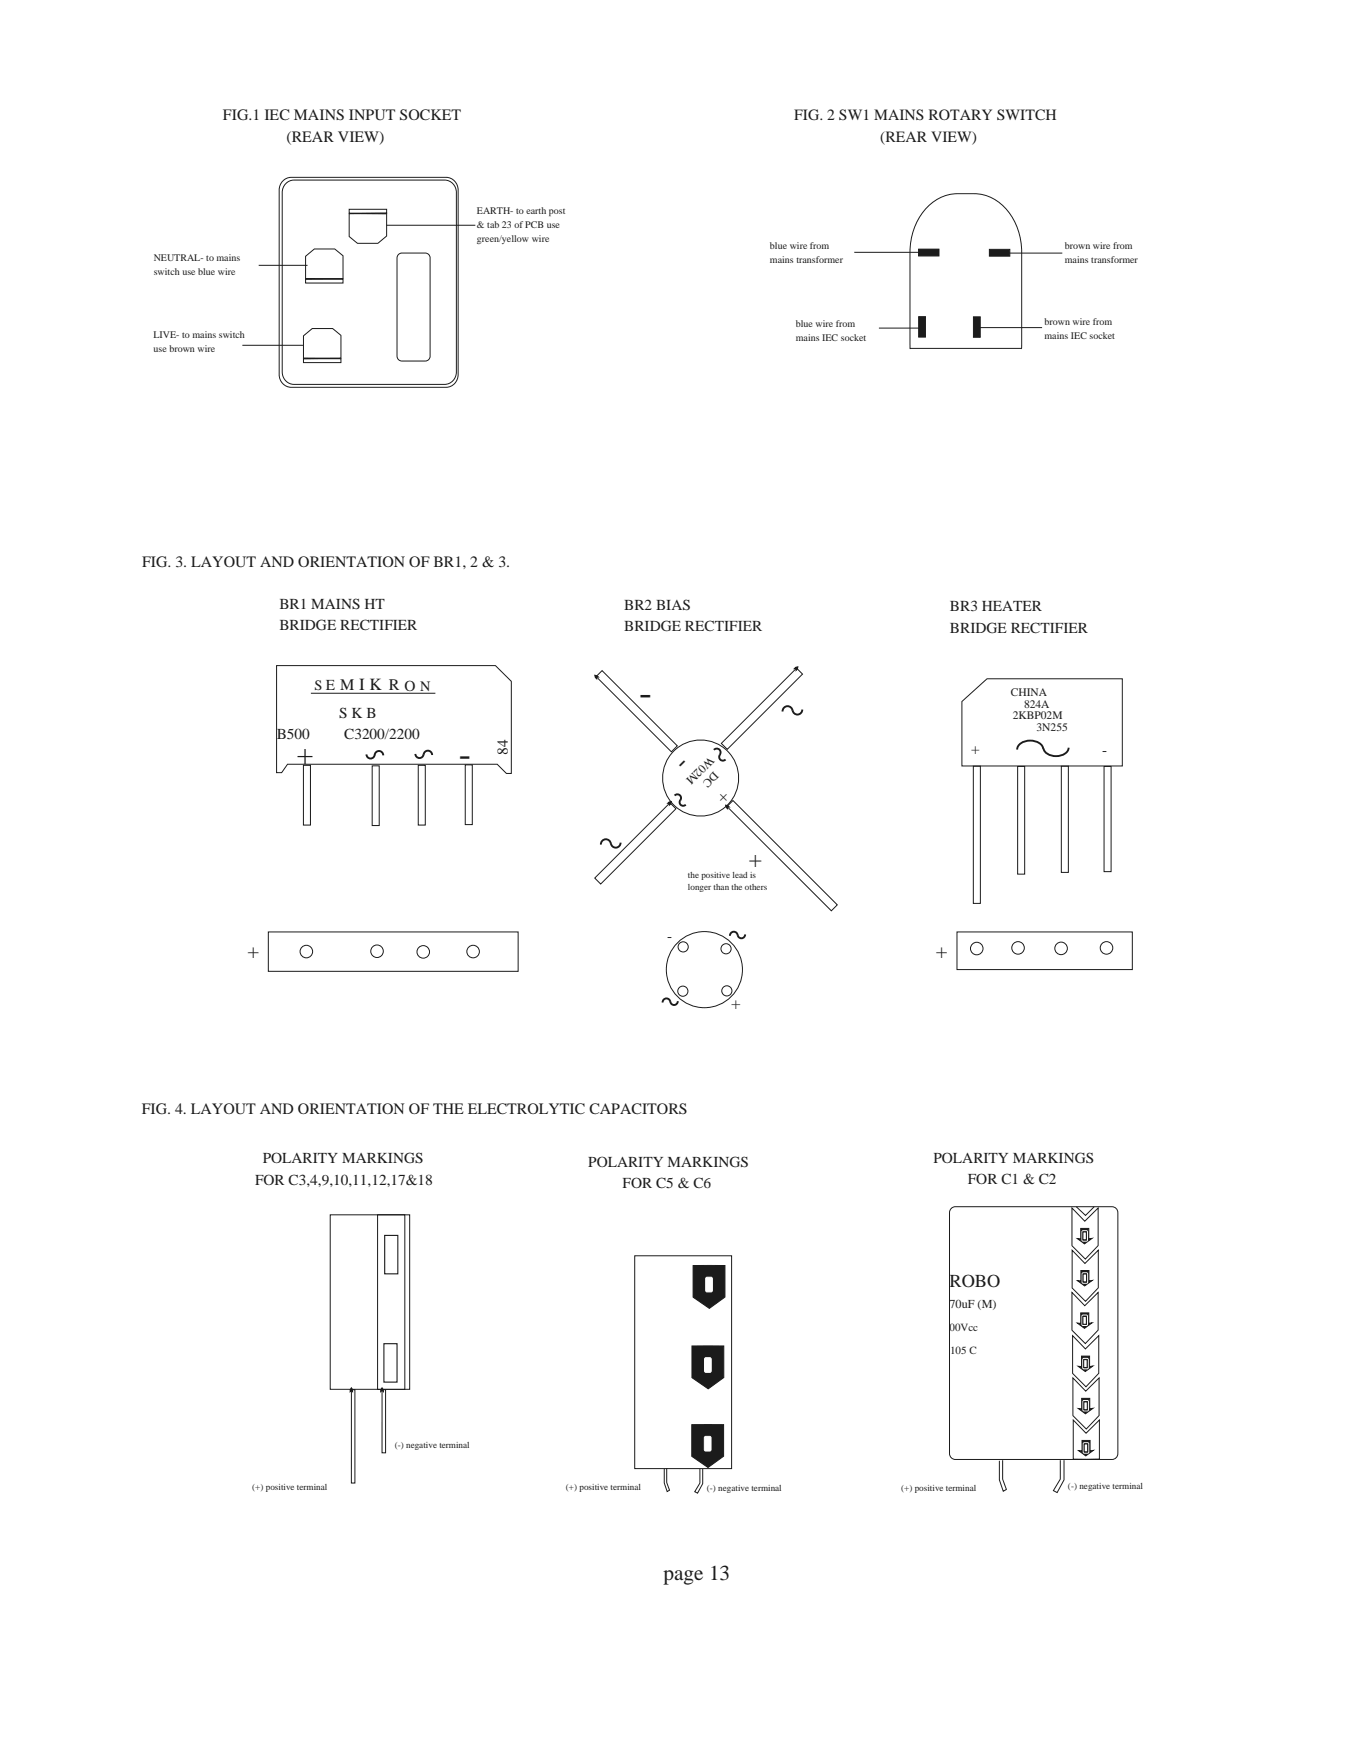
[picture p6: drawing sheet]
<svg xmlns="http://www.w3.org/2000/svg" width="216mm" height="279mm" viewBox="0 0 216 279" stroke-linecap="round" stroke-linejoin="round" font-family="sans-serif">
<g fill="none" stroke="#1f1a17" stroke-width=".16">
<path d="M44.2 106.5h35l2.6 2.5v14.7h-.8l-1.5-1.5h-33.5l-1 1.4h-.8zM49.7 110.9h19.9M153.8 112.2l4-3.6h21.7v13.9h-25.7zM48.5 122.4h1.1v9.6h-1.1zM59.5 122.5h1.1v9.5h-1.1zM66.9 122.4h1.1v9.6h-1.1zM74.4 122.3h1.1v9.6h-1.1zM155.7 122.5h1.1v22h-1.1zM162.7 122.6h1.2v17.2h-1.2zM169.7 122.5h1.2v17h-1.2zM176.6 122.6h1.1v16.8h-1.1zM42.9 149h40v6.3h-40z"/>
<path d="M153 149h28.1v6.1h-28.1zM171.4 193.2l2.1 2.1 2.1-2.1v6l-2 2.2-2.2-2.2zM171.5 199.9l2 2.2 2.1-2.2v6.1l-2 2.1-2.1-2.1zM171.4 206.7l2.1 2.1 2.1-2.1v6l-2 2.2-2.2-2.2zM171.5 213.6l2.1 2.1 2.1-2.1v6l-2 2.2-2.2-2.1zM171.6 220.4l2 2.1 2.2-2.1v6l-2.1 2.1-2.1-2.1zM171.6 227.1l2.1 2.1 2.1-2.1v6.3h-4.2z"/>
<circle cx="112" cy="124.4" r="6.1"/>
<circle cx="49" cy="152.2" r="1"/>
<circle cx="60.3" cy="152.1" r="1"/>
<circle cx="67.7" cy="152.2" r="1"/>
<circle cx="75.7" cy="152.2" r="1"/>
<circle cx="109.2" cy="158.5" r=".81"/>
<circle cx="109.3" cy="151.4" r=".81"/>
<circle cx="112.7" cy="155.1" r="6.1"/>
<circle cx="116.1" cy="151.7" r=".81"/>
<circle cx="116.2" cy="158.5" r=".81"/>
<circle cx="156.2" cy="151.7" r="1"/>
<circle cx="162.8" cy="151.6" r="1"/>
<circle cx="169.7" cy="151.7" r="1"/>
<circle cx="177" cy="151.6" r="1"/>
</g>
<g fill="none" stroke="#1f1a17" stroke-width=".3">
<path d="M114.2 119.9a.61 .61 0 0 1 .8 0 .61 .61 0 0 1 .1 .8M126.7 113.7a.8 .8 0 0 0-.8-.8 .8 .8 0 0 0-.7 .9M128.3 113.5a.77 .77 0 0 1-.7 .8 .77 .77 0 0 1-.8-.7M166.8 119.8a1.88 1.88 0 0 0-2-1.4 1.84 1.84 0 0 0-2.1 1.5M170.9 119.6a1.79 1.79 0 0 1-2 1.3 1.97 1.97 0 0 1-2-1.2M58.6 120.7a.66 .66 0 0 0 .6 .6 .66 .66 0 0 0 .7-.6M59.9 120.8a.68 .68 0 0 1 .7-.7 .68 .68 0 0 1 .7 .7M66.4 120.6a.66 .66 0 0 0 .7 .6 .66 .66 0 0 0 .6-.6M67.8 120.7a.68 .68 0 0 1 .7-.6 .68 .68 0 0 1 .6 .7M97.7 135a.8 .8 0 0 0-.9-.8 .8 .8 0 0 0-.7 .9M99.2 134.8a.77 .77 0 0 1-.7 .8 .77 .77 0 0 1-.8-.7M107.9 127.2a.58 .58 0 0 1 .8 0 .58 .58 0 0 1 .1 .8 .57 .57 0 0 0 .1 .7 .57 .57 0 0 0 .8 0"/>
<path d="M115.1 120.7a.59 .59 0 0 0 .1 .8 .59 .59 0 0 0 .8 0M118 149.6a.62 .62 0 0 0-.7-.6 .62 .62 0 0 0-.6 .7M119.2 149.4a.6 .6 0 0 1-.6 .7 .6 .6 0 0 1-.6-.6M107.2 160.2a.62 .62 0 0 0-.7-.5 .62 .62 0 0 0-.5 .6M108.4 160.1a.6 .6 0 0 1-.5 .6 .6 .6 0 0 1-.7-.5"/>
</g>
<g fill="#1f1a17" stroke="#1f1a17" stroke-width=".16">
<path d="M110.8 202.4h5.1v5l-2.5 1.9-2.6-1.8z" fill-rule="evenodd"/>
<path d="M110.7 215.3h5.1v5l-2.5 1.8-2.6-1.8z" fill-rule="evenodd"/>
<path d="M110.6 227.8h5.1v5.1l-2.5 1.8-2.6-1.8z" fill-rule="evenodd"/>
<path d="M173 230.4h1.3v1.6h.6l-1.3 .8-1.1-.8h.5z" fill-rule="evenodd"/>
<path d="M173 223.6h1.3v1.7l.5-.1-1.2 .9-1.2-.8h.6z" fill-rule="evenodd"/>
<path d="M173 216.9h1.3v1.7l.5-.1-1.2 .9-1.2-.9 .6 .1z" fill-rule="evenodd"/>
<path d="M172.8 210h1.3v1.7l.6-.1-1.3 .8-1.1-.8 .5 .1z" fill-rule="evenodd"/>
<path d="M172.9 203.2h1.3v1.7l.5-.1-1.2 .9-1.2-.9 .6 .1z" fill-rule="evenodd"/>
<path d="M172.8 196.5h1.3v1.6h.6l-1.3 .8-1.1-.8h.5z" fill-rule="evenodd"/>
</g>
<path d="M170.6 188.6h1.1v2.3h-1.1zM173.1 196.9h.8v1.6h-.8zM173.1 210.4h.8v1.5h-.8zM173.1 203.6h.8v1.6h-.8zM173.2 217.3h.8v1.6h-.8zM173.2 224h.8v1.6h-.8zM173.3 230.8h.8v1.6h-.8z" fill="none" stroke="#fff" stroke-width=".16"/>
<g fill="#fff" stroke="#fff" stroke-width=".16">
<path d="M112.9 204.3h.8l.2 .2v1.9l-.2 .2h-.6l-.2-.2z" fill-rule="evenodd"/>
<path d="M112.7 217.2l.8-.1 .2 .3v1.8l-.2 .3h-.6l-.2-.3z" fill-rule="evenodd"/>
<path d="M112.7 229.8l.8-.1 .2 .3v1.8l-.2 .3h-.6l-.3-.3z" fill-rule="evenodd"/>
</g>
<g fill="#fff" stroke="#1f1a17" stroke-width=".16">
<path d="M173.4 230.9h.5v1.3h-.5z" fill-rule="evenodd"/>
<path d="M173.3 224.2h.6v1.3h-.6z" fill-rule="evenodd"/>
<path d="M173.3 217.5h.6v1.2h-.6z" fill-rule="evenodd"/>
<path d="M173.2 210.5h.5v1.3h-.5z" fill-rule="evenodd"/>
<path d="M173.2 203.8h.6v1.2h-.6z" fill-rule="evenodd"/>
<path d="M173.2 197h.5v1.3h-.5z" fill-rule="evenodd"/>
</g>
<g fill="none" stroke="#1f1a17" stroke-width=".16">
<path d="M45.2 29l.9-.6h.5h24.7a1.99 1.99 0 0 1 2 2v29.5a1.99 1.99 0 0 1-2 2h-24.7a1.99 1.99 0 0 1-2-2v-29.5l.1-.5zM45.7 29.4l.8-.5 .5-.1h24.1a1.94 1.94 0 0 1 1.9 2v28.7a1.94 1.94 0 0 1-1.9 2h-24.1a1.94 1.94 0 0 1-1.9-2v-28.7l.1-.5zM55.8 34.2l6-.1v3.6l-1.4 1.2h-3.2l-1.4-1.1zM55.8 33.5h6v.6h-6zM55.9 34.2h5.9M61.8 36h14.2M148.5 32.9a6.8 6.8 0 0 1 4.6-1.9h2.7a7.5 7.5 0 0 1 6.6 4.6 11 11 0 0 1 1 4.8v14.7a9.3 9.3 0 0 1-5.6 9 14.3 14.3 0 0 1-6.7 0 9.3 9.3 0 0 1-5.6-9v-14.7a10.4 10.4 0 0 1 3-7.5zM38.8 55.2h9.7M41.4 42.4h7.8M48.5 53.7l1.4-1.2h3.3l1.3 1.1v3.7l-6 .1zM48.5 57.4h6v.6h-6zM48.6 57.3h5.9"/>
<path d="M48.9 41l1.4-1.2h3.2l1.4 1.1v3.7h-6zM48.9 44.6h6v.7h-6zM48.9 44.5l5.9 .1M63.7 40.7l.6-.2h3.7a.78 .78 0 0 1 .8 .7v15.8a.78 .78 0 0 1-.8 .7h-3.7a.78 .78 0 0 1-.8-.7v-15.8zM136.6 40.4h10.6M140.6 52.5h6.5M145.5 55.7h17.9M156.3 52.4h10.4M161.4 40.5h8.5M95.3 108.2l1-.9 12 12-.9 .9zM115.4 118.9l12-12 .9 .9-12 12zM116.3 129l.9-1 16.7 16.7-.9 1z"/>
<path d="M95.1 140.4l12-12 1 .9-12 12.1zM52.8 194.3h12.7v27.9h-12.7zM60.4 194.3h4.3v27.9h-4.3zM152.1 193.3l.7-.3h25a.94 .94 0 0 1 1 .9v38.6a.94 .94 0 0 1-1 .9h-25a.94 .94 0 0 1-.9-.9v-38.6zM172.1 193l1.5 1.4 1.4-1.4M101.5 200.8h15.5v34.1h-15.5zM56.2 222.3h.6v14.9h-.6zM61.1 222.3h.6v10.1h-.6zM106.6 234.8v2.3l.5 1.2-.4 .2-.5-1.3v-2.3M111.9 234.9v2.3l-.8 1.4 .5 .2 .8-1.5v-2.4M160.3 233.5v3.1l.6 1.6-.5 .3-.6-1.8v-3.1M169.6 233.5v3.1l-1.1 1.8 .6 .3 1.1-2v-3.2"/>
</g>
<g fill="#1f1a17" stroke="#1f1a17" stroke-width=".16">
<path d="M61.1 222l.2 .3v.2l-.2-.2-.2 .2v-.2z" fill-rule="evenodd"/>
<path d="M56.2 222l.2 .3v.2l-.2-.2-.2 .2v-.2z" fill-rule="evenodd"/>
<path d="M127 106.9l.3-.2 .3-.1-.1 .4-.2 .2 .1-.3z" fill-rule="evenodd"/>
<path d="M106.8 128.5l.2-.2 .4-.1-.1 .3-.2 .2v-.3z" fill-rule="evenodd"/>
<path d="M95.1 108l.4 .1 .2 .2-.3-.1v.4l-.2-.3z" fill-rule="evenodd"/>
<path d="M116.1 128.8h.3l.2 .3-.3-.1v.3l-.2-.2z" fill-rule="evenodd"/>
<path d="M146.9 39.8h3.3v1.1h-3.3z" fill-rule="evenodd"/>
<path d="M158.2 39.9h3.3v1.1h-3.3z" fill-rule="evenodd"/>
<path d="M146.9 50.6h1.1v3.3h-1.1z" fill-rule="evenodd"/>
<path d="M155.7 50.7h1.1v3.2h-1.1z" fill-rule="evenodd"/>
</g>
<path d="M145.2 55.9h19.3v9.2h-19.3z" fill-rule="evenodd" fill="#fff" stroke="#fff" stroke-width=".16"/>
<path d="M61.5 197.6h2.1v6.1h-2.1zM61.4 214.9h2.1v6.1h-2.1z" fill="none" stroke="#1f1a17" stroke-width=".18"/>
<text font-size="6.2" fill="#1f1a17" x="102.2" y="112.8">-</text>
<text font-size="6" fill="#1f1a17" x="73.4" y="122.5">-</text>
<text font-size="4.7" fill="#1f1a17" x="47.5" y="122.1">+</text>
<text font-size="4.4" fill="#1f1a17" x="109.3" y="123.3" transform="rotate(-45 109.3 123.3)">-</text>
<text font-size="3.8" fill="#1f1a17" x="119.7" y="138.6">+</text>
<text font-size="3.4" fill="#1f1a17" x="106.1" y="252.7">page 13</text>
<g font-size="3.3" fill="#1f1a17">
<text x="39.6" y="153.2">+</text>
<text x="149.6" y="153.2">+</text>
</g>
<text font-size="2.9" fill="#1f1a17" x="151.9" y="205.8">ROBO</text>
<text font-size="2.8" fill="#1f1a17" x="115.7" y="128.6" transform="rotate(-45 115.7 128.6)">+</text>
<g font-size="2.7" fill="#1f1a17">
<text x="57.5" y="110.3">I K R O</text>
<text x="116.9" y="161.4">+</text>
</g>
<g font-size="2.5" fill="#1f1a17">
<text x="35.7" y="19.3">FIG.1 IEC MAINS INPUT SOCKET</text>
<text x="45.8" y="22.8">(REAR VIEW)</text>
<text x="127" y="19.2">FIG. 2 SW1 MAINS ROTARY SWITCH</text>
<text x="140.8" y="22.7">(REAR VIEW)</text>
<text x="22.7" y="90.8">FIG. 3. LAYOUT AND ORIENTATION OF BR1, 2 &amp; 3.</text>
<text x="22.7" y="178.2">FIG. 4. LAYOUT AND ORIENTATION OF THE ELECTROLYTIC CAPACITORS</text>
</g>
<g font-size="2.4" fill="#1f1a17">
<text x="44.7" y="97.4">BR1 MAINS HT</text>
<text x="44.7" y="100.8">BRIDGE RECTIFIER</text>
<text x="99.8" y="97.5">BR2 BIAS</text>
<text x="99.8" y="100.9">BRIDGE RECTIFIER</text>
<text x="151.9" y="97.8">BR3 HEATER</text>
<text x="151.9" y="101.2">BRIDGE RECTIFIER</text>
<text x="44.3" y="118.1">B500</text>
<text x="54.3" y="114.9">S K B</text>
<text x="55" y="118.1">C3200/2200</text>
<text x="81.2" y="120.7" transform="rotate(-90 81.2 120.7)">84</text>
<text x="155.3" y="120.6">+</text>
<text x="176.3" y="120.8">-</text>
<text x="106.7" y="150.5">-</text>
<text x="40.8" y="189.5">FOR C3,4,9,10,11,12,17&amp;18</text>
<text x="42" y="186.1">POLARITY MARKINGS</text>
<text x="94.1" y="186.6">POLARITY MARKINGS</text>
<text x="99.6" y="190">FOR C5 &amp; C6</text>
<text x="149.3" y="186">POLARITY MARKINGS</text>
<text x="154.8" y="189.4">FOR C1 &amp; C2</text>
</g>
<g font-size="2.3" fill="#1f1a17">
<text x="50.3" y="110.3">S E M</text>
<text x="67.2" y="110.5">N</text>
</g>
<text font-size="2" fill="#1f1a17" x="151.9" y="209.2">70uF (M)</text>
<g font-size="1.9" fill="#1f1a17">
<text x="113.4" y="120.9" transform="rotate(135 113.4 120.9)">W02M</text>
<text x="114.2" y="123.3" transform="rotate(135 114.2 123.3)">DC</text>
</g>
<g font-size="1.8" fill="#1f1a17">
<text x="161.7" y="111.3">CHINA</text>
<text x="163.8" y="113.2">824A</text>
<text x="162" y="115">2KBP02M</text>
<text x="165.8" y="116.9">3N255</text>
<text x="151.9" y="212.8">00Vcc</text>
<text x="152" y="216.6">105 C</text>
</g>
<g font-size="1.6" fill="#1f1a17">
<text x="76.3" y="34.2">EARTH- to earth post</text>
<text x="24.6" y="41.7">NEUTRAL- to mains</text>
<text x="76.3" y="36.5">&amp; tab 23 of PCB use</text>
<text x="76.3" y="38.7">green/yellow wire</text>
<text x="123.1" y="39.8">blue wire from</text>
<text x="170.3" y="39.9">brown wire from</text>
<text x="24.6" y="44">switch use blue wire</text>
<text x="123.1" y="42">mains transformer</text>
<text x="170.3" y="42.1">mains transformer</text>
<text x="127.3" y="52.3">blue wire from</text>
<text x="167" y="51.9">brown wire from</text>
<text x="24.6" y="54.1">LIVE- to mains switch</text>
<text x="24.6" y="56.3">use brown wire</text>
<text x="127.3" y="54.5">mains IEC socket</text>
<text x="167" y="54.2">mains IEC socket</text>
</g>
<g font-size="1.5" fill="#1f1a17">
<text x="110" y="140.4">the positive lead is</text>
<text x="110" y="142.4">longer than the others</text>
<text x="63.1" y="231.6">(-) negative terminal</text>
<text x="40.3" y="238.2">(+) positive terminal</text>
<text x="90.5" y="238.3">(+) positive terminal</text>
<text x="113" y="238.5">(-) negative terminal</text>
<text x="144.1" y="238.5">(+) positive terminal</text>
<text x="170.8" y="238.2">(-) negative terminal</text>
</g>
</svg>
